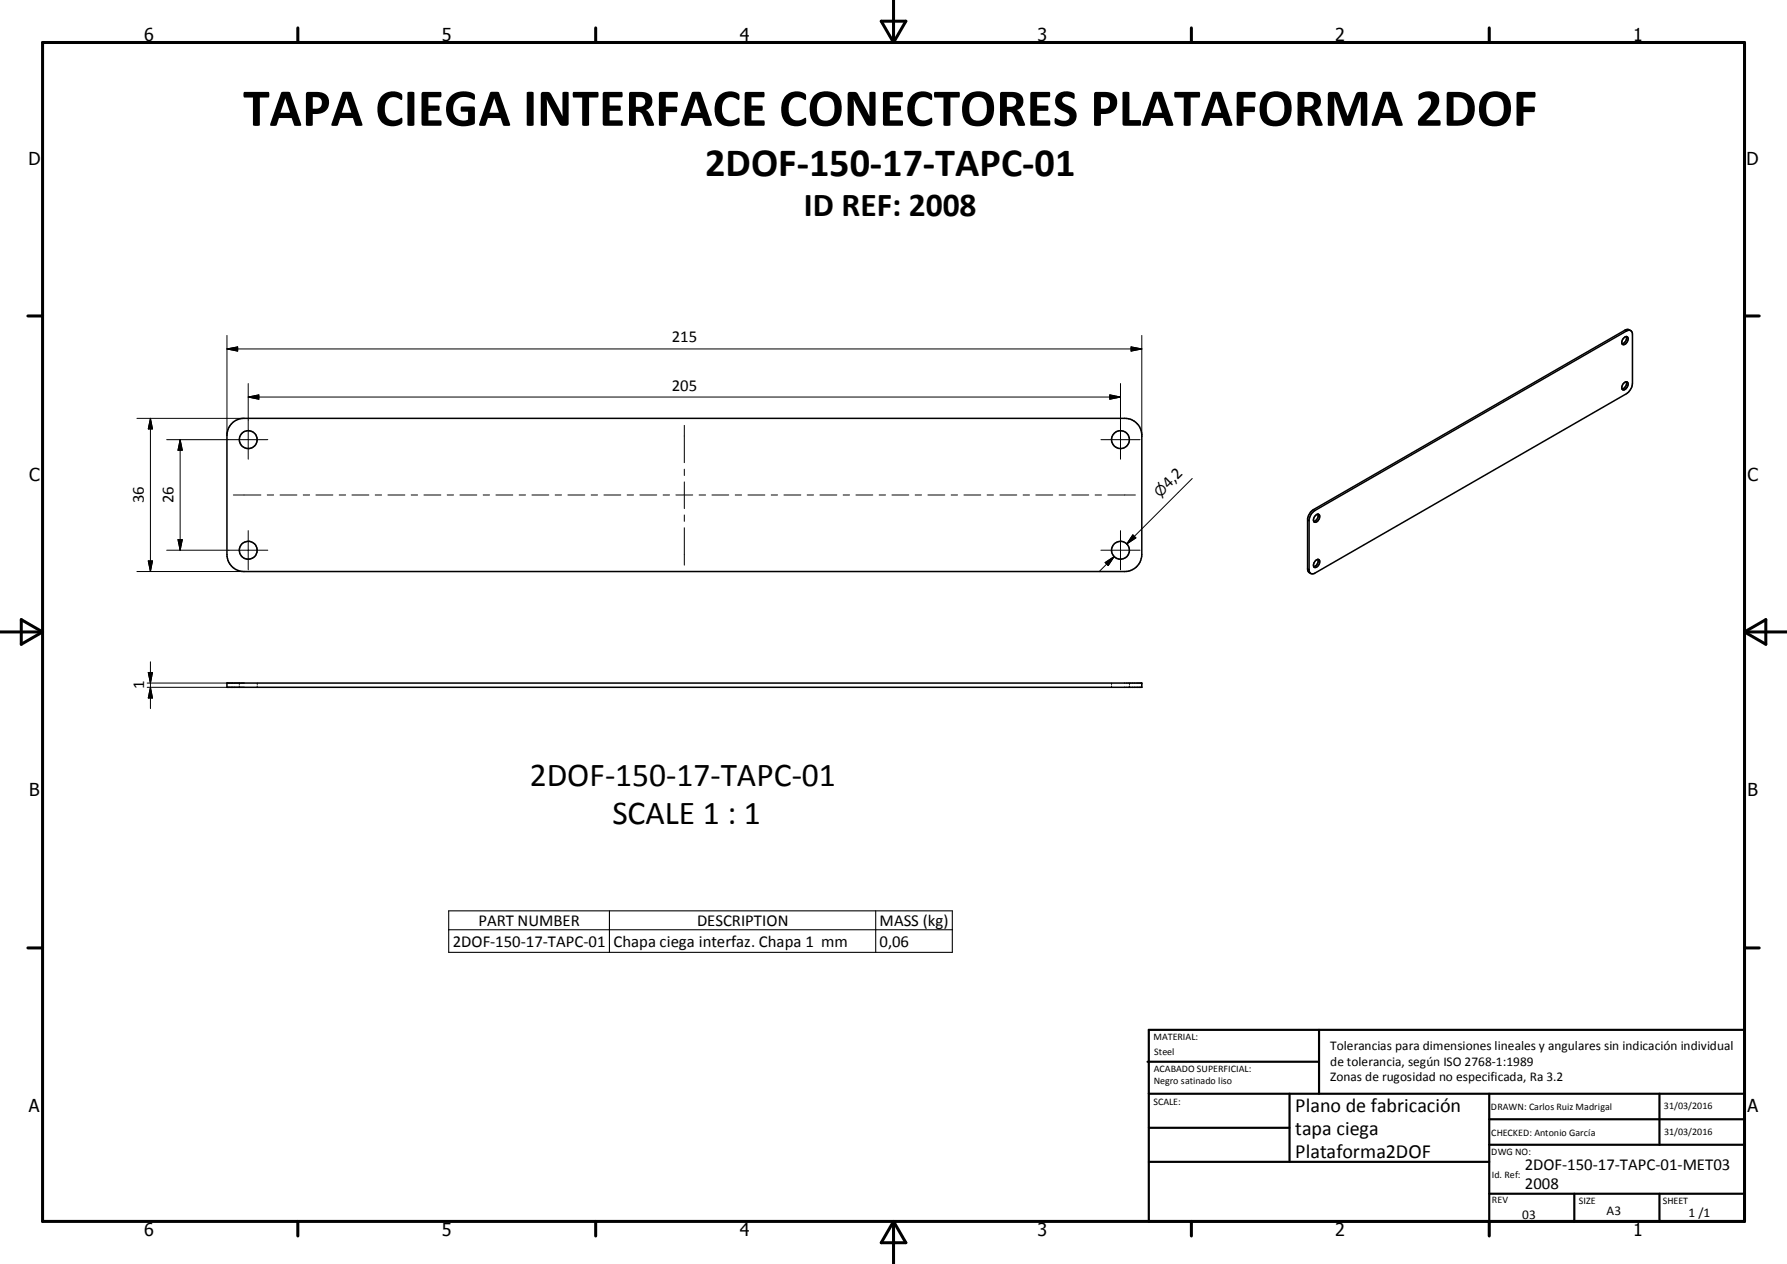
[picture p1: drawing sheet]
<svg xmlns="http://www.w3.org/2000/svg" width="420mm" height="297mm" viewBox="0 0 420 297" stroke-linecap="round" stroke-linejoin="round" font-family="sans-serif">
<g fill="none" stroke="#000" stroke-width=".36">
<path d="M381.6 79.4a.6 .6 0 0 1 1-.2 .6 .6 0 0 1 0 .9 .85 .85 0 0 1-1.3 .7l-.1-.5zM382.3 79.1a1.39 1.39 0 0 1-1 1.7M383.3 77.7l-.7-.3-.6 .2-73.3 42.1a3.3 3.3 0 0 0-1.4 2.2v12l.3 .6 .5 .3M54.7 99.3l1.2-.7 1.5-.3h207a4 4 0 0 1 4 3.8v28.2a4 4 0 0 1-4 4h-207a4 4 0 0 1-4.1-4v-28l.5-1.9zM381.6 90a.56 .56 0 0 1 .8-.3 .56 .56 0 0 1 .2 .9 .94 .94 0 0 1-1.3 .8l-.1-.5zM382.3 89.7a1.38 1.38 0 0 1-1 1.7M308.4 120.6l.7-.7 73.2-42.1a.85 .85 0 0 1 .9-.1 .85 .85 0 0 1 .5 .8v11.5a3.2 3.2 0 0 1-1.4 2.5l-73.2 42.2a.83 .83 0 0 1-.9 .1 .83 .83 0 0 1-.5-.7v-12zM309.2 121.2a.56 .56 0 0 1 .8-.3 .56 .56 0 0 1 .2 .8 .93 .93 0 0 1-1.4 .8v-.7zM309.3 131.6a.54 .54 0 0 1 .8-.1 .54 .54 0 0 1 .1 .8 .96 .96 0 0 1-1.4 .9 1.43 1.43 0 0 1 .5-1.6zM309.8 120.8a1.41 1.41 0 0 1-1 1.7M309.8 131.5a1.41 1.41 0 0 1-1 1.7M53.3 160.5h215.1v1h-215.1z"/>
<circle cx="58.3" cy="103.3" r="2.09"/>
<circle cx="263.4" cy="103.3" r="2.11"/>
<circle cx="58.3" cy="129.3" r="2.1"/>
<circle cx="263.4" cy="129.3" r="2.1"/>
</g>
<g fill="none" stroke="#000" stroke-width=".24">
<path d="M53.3 78.8v23.5M268.4 78.8v23.8M32.2 98.3h25.2M35.4 98.3v36M35.4 98.3l.4 2.5h-.9zM53.3 82h215.1M53.3 82l2.6-.5v1zM58.3 93.3h205.1M58.3 93.3l2.5-.5v1zM58.3 90.1v17.8M160.8 100v8.7M260.9 92.8l2.5 .5-2.5 .5z"/>
<path d="M263.4 90.1v17.8M265.9 81.5l2.5 .5-2.5 .5zM39.2 103.3h23.7M42.3 103.3v26M42.3 103.3l.6 2.5h-1.1zM54.8 116.3h6.5M62.8 116.3h1.5M65.8 116.3h4M71.3 116.3h1.5M74.3 116.3h3.9M79.7 116.3h1.5M82.7 116.3h4"/>
<path d="M88.2 116.3h1.5M91.2 116.3h4M96.7 116.3h1.5M99.7 116.3h3.9M105.1 116.3h1.5M108.1 116.3h4M113.6 116.3h1.5M116.6 116.3h3.9M122 116.3h1.5M125 116.3h4M130.5 116.3h1.5M133.5 116.3h4"/>
<path d="M138.9 116.3h1.5M141.9 116.3h4M147.4 116.3h1.5M150.4 116.3h4M155.9 116.3h1.5M158.9 116.3h3.9M160.8 110.2v1.5M160.8 113.2v6.3M164.3 116.3h1.6M167.3 116.3h4M172.8 116.3h1.5M175.8 116.3h4"/>
<path d="M181.3 116.3h1.5M184.3 116.3h3.9M189.7 116.3h1.5M192.7 116.3h4M198.2 116.3h1.5M201.2 116.3h3.9M206.7 116.3h1.4M209.6 116.3h4M215.1 116.3h1.5M218.1 116.3h4M223.6 116.3h1.5M226.6 116.3h3.9"/>
<path d="M232 116.3h1.5M235 116.3h4M240.5 116.3h1.5M243.5 116.3h3.9M248.9 116.3h1.5M251.9 116.3h4M257.4 116.3h1.5M258.8 103.3h9.2M260.4 116.3h6.5M280.2 112.4l-15.4 15.4M32.2 134.3h25.2M34.9 131.8h.9l-.4 2.5z"/>
<path d="M39.2 129.3h23.7M41.8 126.8h1.1l-.6 2.5zM58.3 124.7v9.2M160.8 121v1.5M160.8 124v8.8M258.8 129.3h9.2M259.8 132.2l2.1-1.4-1.4 2.1zM261.9 130.8l-3.6 3.5M263.4 124.7v9.2M266.3 125.7l.7 .7-2.2 1.4zM34.9 158h.9l-.4 2.5zM35.4 155.5v11"/>
<path d="M34.6 160.5h22.8M34.6 161.5h22.8M35.4 161.5l.4 2.5h-.9zM56.2 160.5v.3M56.2 161.2v.3M60.5 160.5v.3M60.5 161.2v.3M261.3 160.5v.3M261.3 161.2v.3M265.5 160.5v.3M265.5 161.2v.3M268.4 160.5v.3"/>
<path d="M268.4 161.2v.3"/>
</g>
<path d="M382 77.6l.3 .2M308.7 119.7l.4 .2M307.3 122.2l.4 .2M307.3 133.6l.4 .2M105.5 214h118.3v9.8h-118.3zM105.5 218.5h118.3M143.2 214v9.8M205.8 214v9.8" fill="none" stroke="#000" stroke-width=".25"/>
<g fill="none" stroke="#000" stroke-width=".71">
<path d="M10 10h400v277h-400zM70 6.6v3.4M140 6.6v3.4M207.1 5h5.8l-2.9 5zM210 0v10M280 6.6v3.4M350 6.6v3.4M6.6 74.2h3.4M410 74.2h3.5M0 148.5h10M5 145.6l5 2.9-5 2.9zM410 148.5h10.1"/>
<path d="M410 148.5l5.1-2.9v5.8zM6.6 222.7h3.4M410 222.7h3.5M70 287v3.4M140 287v3.4M210 287v10M210 287l2.9 5h-5.8zM280 287v3.4M350 287v3.4"/>
</g>
<g fill="none" stroke="#000" stroke-width=".51">
<path d="M269.7 249.5h40.3M270 242h140v45h-140zM270 257h140M303.1 257v16M310 242v15M350 257v30M390.1 257v12M270 265h33.1M270 273h80M350 269h60M350 263h60M350 280.5h60"/>
<path d="M370 280.5v6.5M390.1 280.5v6.5"/>
</g>
<path d="M53.3 82l2.6-.5v1zM58.3 93.3l2.5-.5v1zM260.9 92.8l2.5 .5-2.5 .5zM265.9 81.5l2.5 .5-2.5 .5zM35.4 98.3l.4 2.5h-.9zM42.3 103.3l.6 2.5h-1.1zM34.9 131.8h.9l-.4 2.5zM41.8 126.8h1.1l-.6 2.5zM259.8 132.2l2.1-1.4-1.4 2.1zM266.3 125.7l.7 .7-2.2 1.4zM34.9 158h.9l-.4 2.5zM35.4 161.5l.4 2.5h-.9z" fill="#000" stroke="#000" stroke-width=".24"/>
<text font-size="12.6" x="57.1" y="29.5">TAPA CIEGA INTERFACE CONECTORES PLATAFORMA 2DOF</text>
<text font-size="9.4" x="165.8" y="41.3">2DOF-150-17-TAPC-01</text>
<g font-size="7.9">
<text x="189" y="50.8">ID REF: 2008</text>
<text x="124.5" y="184.7">2DOF-150-17-TAPC-01</text>
<text x="143.9" y="193.7">SCALE 1 : 1</text>
</g>
<g font-size="4.7">
<text x="304.5" y="261.2">Plano de fabricación</text>
<text x="304.5" y="266.6">tapa ciega</text>
<text x="304.5" y="272">Plataforma2DOF</text>
</g>
<g font-size="4.2">
<text x="33.9" y="9.6">6</text>
<text x="103.9" y="9.6">5</text>
<text x="173.9" y="9.6">4</text>
<text x="243.8" y="9.6">3</text>
<text x="313.9" y="9.6">2</text>
<text x="383.9" y="9.6">1</text>
<text x="6.7" y="38.7">D</text>
<text x="410.5" y="38.7">D</text>
<text x="6.9" y="112.9">C</text>
<text x="410.7" y="112.9">C</text>
<text x="6.9" y="187.1">B</text>
<text x="410.7" y="187.1">B</text>
<text x="6.8" y="261.4">A</text>
<text x="410.7" y="261.4">A</text>
<text x="33.9" y="290.4">6</text>
<text x="103.9" y="290.4">5</text>
<text x="173.9" y="290.4">4</text>
<text x="243.8" y="290.4">3</text>
<text x="313.9" y="290.4">2</text>
<text x="383.9" y="290.4">1</text>
</g>
<g font-size="3.9">
<text x="157.9" y="80.4">215</text>
<text x="157.9" y="91.8">205</text>
<text x="33.8" y="118.3" transform="rotate(-90 33.8 118.3)">36</text>
<text x="40.8" y="118.3" transform="rotate(-90 40.8 118.3)">26</text>
<text x="274.7" y="115" transform="rotate(-45 274.7 115)">4,2</text>
<text x="33.9" y="162" transform="rotate(-90 33.9 162)">1</text>
<text x="112.4" y="217.5">PART NUMBER</text>
<text x="163.8" y="217.5">DESCRIPTION</text>
<text x="206.8" y="217.6">MASS (kg)</text>
<text x="106.4" y="222.4">2DOF-150-17-TAPC-01</text>
<text x="144.2" y="222.5">Chapa ciega interfaz. Chapa 1 mm</text>
<text x="206.8" y="222.4">0,06</text>
<text x="358.4" y="274.9">2DOF-150-17-TAPC-01-MET03</text>
<text x="358.4" y="279.4">2008</text>
</g>
<text font-size="3.3" x="272.7" y="116.9" transform="rotate(-45 272.7 116.9)">⌀</text>
<g font-size="3.1">
<text x="312.7" y="246.8">Tolerancias para dimensiones lineales y angulares sin indicación individual</text>
<text x="312.7" y="250.4">de tolerancia, según ISO 2768-1:1989</text>
<text x="312.7" y="254">Zonas de rugosidad no especificada, Ra 3.2</text>
<text x="357.8" y="286.5">03</text>
<text x="377.6" y="285.6">A3</text>
<text x="396.9" y="285.9">1 /1</text>
</g>
<g font-size="2.4">
<text x="271.1" y="244.4">MATERIAL:</text>
<text x="271.2" y="252">ACABADO SUPERFICIAL:</text>
<text x="271.3" y="248">Steel</text>
<text x="271.2" y="254.7">Negro satinado liso</text>
<text x="271.1" y="259.7">SCALE:</text>
<text x="350.4" y="260.8">DRAWN: Carlos Ruiz Madrigal</text>
<text x="391.1" y="260.6">31/03/2016</text>
<text x="350.5" y="267">CHECKED: Antonio García</text>
<text x="391.2" y="266.7">31/03/2016</text>
<text x="350.5" y="271.4">DWG NO:</text>
<text x="350.7" y="276.9">Id. Ref:</text>
<text x="350.7" y="282.8">REV</text>
<text x="371.1" y="282.9">SIZE</text>
<text x="390.8" y="283">SHEET</text>
</g>
</svg>
